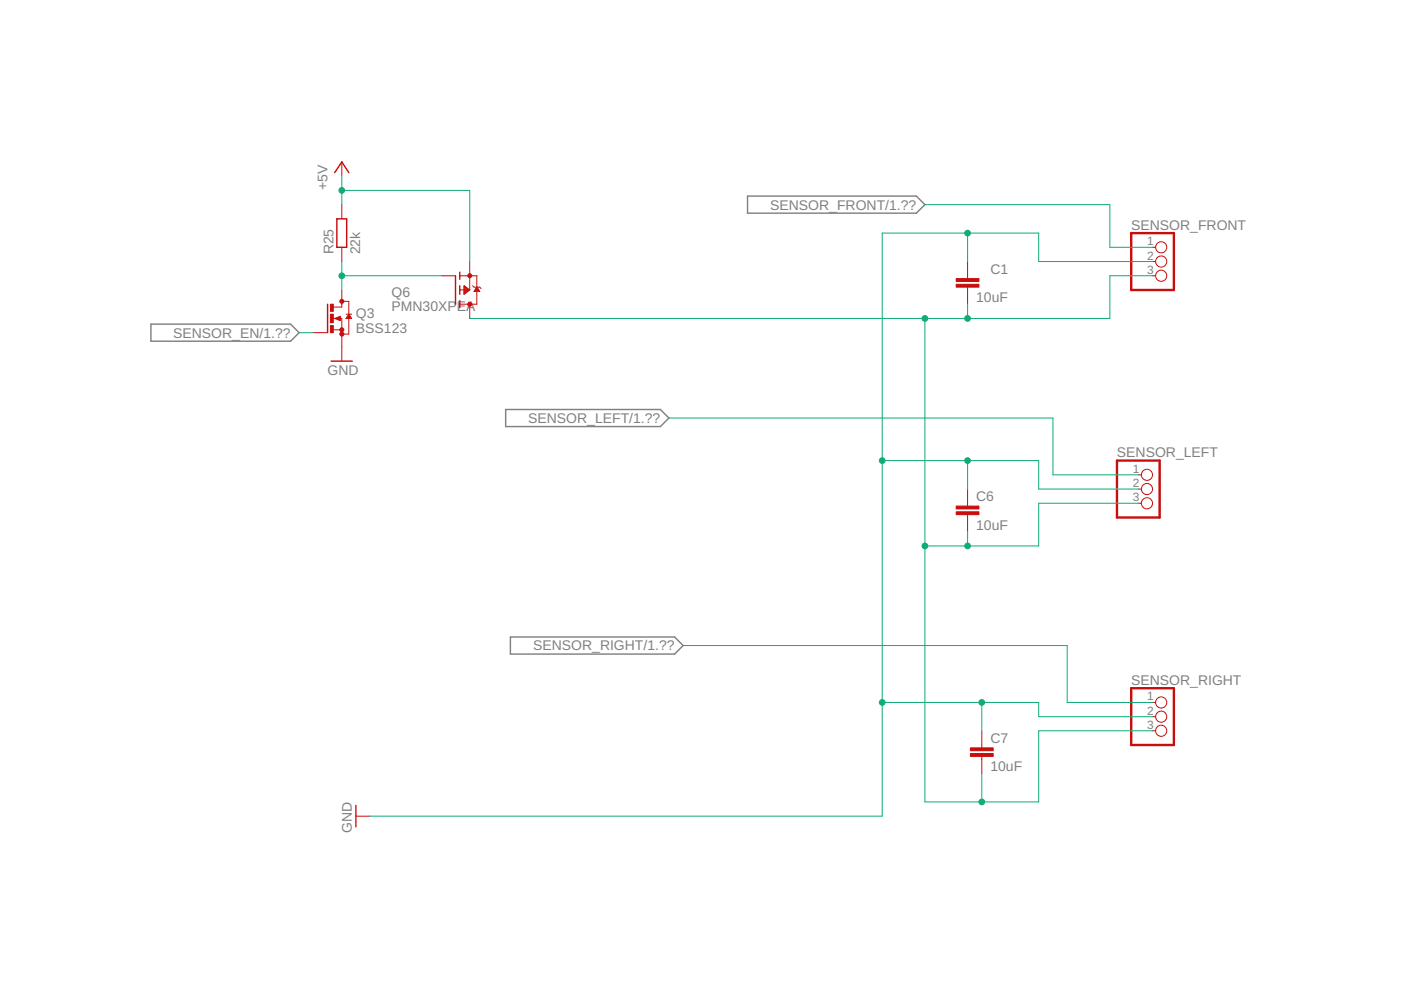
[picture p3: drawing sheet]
<svg xmlns="http://www.w3.org/2000/svg" width="250mm" height="176mm" viewBox="0 0 250 176" stroke-linecap="round" stroke-linejoin="round" font-family="sans-serif">
<path d="M133.5 35h30.1l1.5 1.5-1.5 1.6h-30.1zM26.9 57.9h25l1.5 1.5-1.5 1.5h-25zM90.3 73.1h27.6l1.5 1.5-1.5 1.6h-27.6zM91.1 113.7h29.3l1.6 1.6-1.6 1.5h-29.3z" fill="none" stroke="#808080" stroke-width=".25"/>
<path d="M59.8 30.8l1.2-1.9 1.3 1.9M60.1 39.1h1.8v5.1h-1.8zM58.5 54.3v5.1M60 56.9l.6 .2v-.5l-.5 .3M62.3 56.3l.2 .4h-.5zM81.3 49.2v5.1M82.1 48.6v1.3M82.1 51v1.5M82.1 53.7v1.2M59.1 64.5h3.8M63.5 143.8v3.8" fill="none" stroke="#c90d0c" stroke-width=".25"/>
<g fill="none" stroke="#c90d0c" stroke-width=".18">
<path d="M61 28.9v2.6M61 36.5v2.6M55.9 59.4h2.6M59.5 56.9h1.5v7.6M59.5 58.9h1.5M59.8 56.9l1-.4v.7zM61 44.2v2.5M61 51.8v3h-1.5M61 53.8h1.3v5.8h-1.3M61.8 56.1h1M62.3 56.1l.5 .8h-1zM78.8 49.2h2.5"/>
<path d="M82.1 49.2h3v5.1h-3M82.1 51.8h1.8M82.8 52h.7M82.8 51.9h.9M82.8 51.7h.9M82.8 51.6h.8M82.8 51.4h.6M82.8 51.3h.4M82.8 52.5h.1M82.8 52.4h.2M82.8 52.3h.4M82.8 52.2h.6"/>
<path d="M82.8 51.2h.3M82.8 51.1h.1M83.9 46.7v5.1M83.9 54.3v2.6M83.9 51.8l-1.1-.8v1.5M83.9 51.8l-1.1 .7M84.4 51l.2 .3h1l.3 .2M84.7 51.9h.9M84.8 51.8h.7M84.9 51.7h.5M84.9 51.6h.4M85 51.4h.3"/>
<path d="M85.1 51.3h.1M85.1 51.3l.5 .7h-1zM172.7 46.7v3M172.7 51.3v3M205.8 44.2h.5M205.8 46.7h.5M205.8 49.2h.5M172.7 87.3v3.1M172.7 91.9v3M203.2 84.8h.6M203.2 87.3h.6M203.2 89.9h.6"/>
<path d="M175.3 130.5v3M175.3 135v3.1M205.8 125.4h.5M205.8 128h.5M205.8 130.5h.5M63.5 145.7h2.6"/>
<circle cx="207.3" cy="44.2" r=".99"/>
<circle cx="207.3" cy="49.2" r=".99"/>
<circle cx="207.3" cy="46.7" r=".99"/>
<circle cx="204.8" cy="87.3" r=".99"/>
<circle cx="204.8" cy="89.9" r=".99"/>
<circle cx="204.8" cy="84.8" r=".99"/>
<circle cx="207.3" cy="130.5" r=".99"/>
<circle cx="207.3" cy="125.4" r=".99"/>
<circle cx="207.3" cy="128" r=".99"/>
</g>
<g fill="#c90d0c" stroke="#c90d0c" stroke-width=".18">
<path d="M170.7 50.8h4.1v.5h-4.1z"/>
<path d="M170.7 49.7h4.1v.5h-4.1z"/>
<path d="M170.7 91.4h4.1v.5h-4.1z"/>
<path d="M170.7 90.4h4.1v.5h-4.1z"/>
<path d="M173.2 134.5h4.1v.5h-4.1z"/>
<path d="M173.2 133.5h4.1v.5h-4.1z"/>
<path d="M59 54.3h.5v1.3h-.5z"/>
<path d="M59 58.1h.5v1.3h-.5z"/>
<path d="M59 56.1h.5v1.5h-.5z"/>
</g>
<path d="M202 41.6h7.6v10.2h-7.6zM199.4 82.2h7.6v10.2h-7.6zM202 122.9h7.6v10.1h-7.6z" fill="none" stroke="#c90d0c" stroke-width=".42"/>
<g fill="#c90d0c" stroke="#c90d0c" stroke-width=".18">
<circle cx="61" cy="59.6" r=".36"/>
<circle cx="61" cy="58.9" r=".36"/>
<circle cx="61" cy="53.8" r=".36"/>
<circle cx="83.9" cy="49.2" r=".36"/>
<circle cx="83.9" cy="54.3" r=".36"/>
</g>
<g fill="none" stroke="#0dab76" stroke-width=".18">
<path d="M61 31.5v5M61 34h22.9v12.7M165.1 36.5h33v7.7h7.7M53.4 59.4h2.5M61 49.2h17.8M61 46.7v5.1M165.1 56.9v86.3h20.3v-12.7h20.4M172.7 41.6v5.1M172.7 54.3v2.6M205.8 49.2h-7.7v7.7h-114.2M205.8 46.7h-20.4v-5.1h-27.9v104.1h-91.4M119.4 74.6h68.6v10.2h15.2"/>
<path d="M157.5 82.2h27.9v5.1h17.8M172.7 82.2v5.1M172.7 94.9v2.6M203.2 89.9h-17.8v7.6h-20.3M122 115.3h68.5v10.1h15.3M157.5 125.4h27.9v2.6h20.4M175.3 125.4v5.1M175.3 138.1v5.1"/>
</g>
<g fill="#0dab76" stroke="#0dab76" stroke-width=".18">
<circle cx="165.1" cy="97.5" r=".51"/>
<circle cx="165.1" cy="56.9" r=".51"/>
<circle cx="172.7" cy="56.9" r=".51"/>
<circle cx="172.7" cy="97.5" r=".51"/>
<circle cx="175.3" cy="143.2" r=".51"/>
<circle cx="157.5" cy="82.2" r=".51"/>
<circle cx="157.5" cy="125.4" r=".51"/>
<circle cx="172.7" cy="41.6" r=".51"/>
<circle cx="172.7" cy="82.2" r=".51"/>
<circle cx="175.3" cy="125.4" r=".51"/>
<circle cx="61" cy="34" r=".51"/>
<circle cx="61" cy="49.2" r=".51"/>
</g>
<g font-size="2.5" fill="#808080">
<text x="58.5" y="34" transform="rotate(-90 58.5 34)">+5V</text>
<text x="137.5" y="37.4">SENSOR_FRONT/1.??</text>
<text x="201.9" y="41">SENSOR_FRONT</text>
<text x="59.5" y="45.4" transform="rotate(-90 59.5 45.4)">R25</text>
<text x="64.3" y="45.4" transform="rotate(-90 64.3 45.4)">22k</text>
<text x="69.9" y="53">Q6</text>
<text x="174.3" y="53.9">10uF</text>
<text x="176.8" y="48.9">C1</text>
<text x="63.6" y="59.4">BSS123</text>
<text x="63.6" y="56.9">Q3</text>
<text x="69.9" y="55.6">PMN30XPEA</text>
<text x="30.9" y="60.3">SENSOR_EN/1.??</text>
<text x="58.5" y="67">GND</text>
<text x="94.3" y="75.5">SENSOR_LEFT/1.??</text>
<text x="199.4" y="81.6">SENSOR_LEFT</text>
<text x="174.3" y="89.5">C6</text>
<text x="174.3" y="94.6">10uF</text>
<text x="95.2" y="116.1">SENSOR_RIGHT/1.??</text>
<text x="201.9" y="122.2">SENSOR_RIGHT</text>
<text x="176.8" y="137.7">10uF</text>
<text x="176.8" y="132.6">C7</text>
<text x="62.8" y="148.7" transform="rotate(-90 62.8 148.7)">GND</text>
</g>
<g font-size="2.1" fill="#808080">
<text x="204.8" y="43.8">1</text>
<text x="204.8" y="46.3">2</text>
<text x="204.8" y="48.9">3</text>
<text x="202.2" y="84.4">1</text>
<text x="202.2" y="87">2</text>
<text x="202.2" y="89.5">3</text>
<text x="204.8" y="125">1</text>
<text x="204.8" y="127.6">2</text>
<text x="204.8" y="130.1">3</text>
</g>
</svg>
